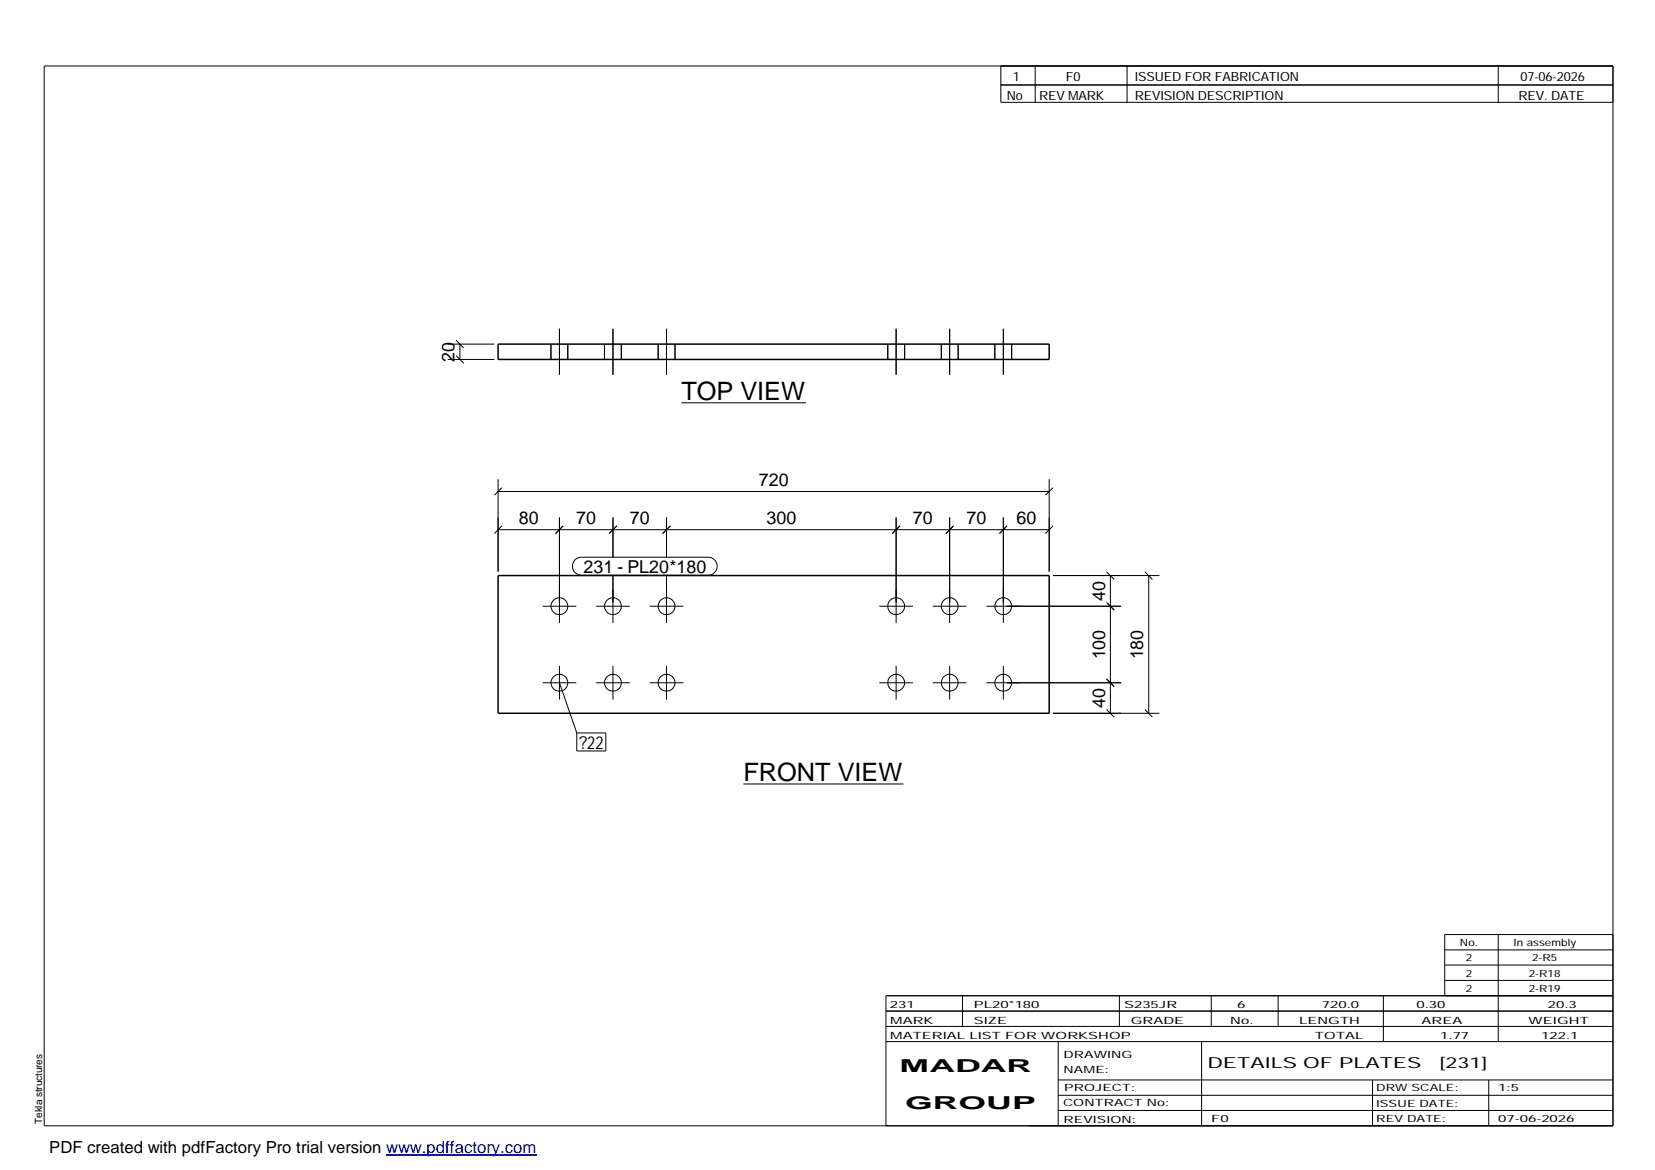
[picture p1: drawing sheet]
<svg xmlns="http://www.w3.org/2000/svg" width="420mm" height="297mm" viewBox="0 0 420 297" stroke-linecap="round" stroke-linejoin="round" font-family="sans-serif">
<g fill="none" stroke="#000" stroke-width=".25">
<path d="M11.2 16.7h398.3v269.1h-398.3zM254.1 16.7v9.3h155.4M262.8 16.7v9.3M286.1 16.7v9.3M380.4 16.7v9.3M254.1 21.6h155.4M113.7 91.3h11.8M113.7 87.4h11.8M115.8 90.3l1.9 1.9M115.8 86.4l1.9 1.9M116.8 87.4v3.9M139.9 87.4v3.9"/>
<path d="M142 83.5v11.7M144.1 87.4v3.9M153.5 87.4v3.9M155.6 83.5v11.7M157.7 87.4v3.9M167.1 87.4v3.9M169.2 83.5v11.7M171.4 87.4v3.9M225.4 87.4v3.9M227.5 83.5v11.7M229.7 87.4v3.9M239 87.4v3.9"/>
<path d="M241.1 83.5v11.7M243.2 87.4v3.9M252.6 87.4v3.9M254.7 83.5v11.7M256.8 87.4v3.9M173 102.3h31.6M126.4 124.8h140M126.4 121.7v23.4M126.4 134.5h140M127.4 123.8l-1.9 1.9M127.4 133.5l-1.9 2M142 131.4v26.8"/>
<path d="M143 133.5l-1.9 2M155.6 131.4v10.1M156.6 133.5l-2 2M169.2 131.4v10.1M170.2 133.5l-2 2M227.5 131.4v26.8M228.5 133.5l-2 2M241.1 131.4v26.8M242.1 133.5l-1.9 2M254.7 131.4v26.8M255.7 133.5l-2 2M266.4 121.7v23.4"/>
<path d="M267.3 123.8l-1.9 1.9M267.3 133.5l-1.9 2M137.8 153.9h8.5M146 142.1l.7-.5 .9-.1h32.2a2.29 2.29 0 0 1 2.3 2.2 2.29 2.29 0 0 1-2.3 2.3h-32.2a2.3 2.3 0 0 1-2.1-1.4 2.3 2.3 0 0 1 .5-2.5zM151.3 153.9h8.6M155.6 146v12.2M164.9 153.9h8.6M169.2 146v12.2M223.2 153.9h8.6M236.8 153.9h8.6M250.4 153.9h34.2M267.3 146.1h27"/>
<path d="M280.9 152.9l2 2M280.9 145.2l2 1.9M281.9 146.1v35M290.7 145.2l1.9 1.9M291.6 146.1v35M137.8 173.3h8.5M142 169.1v8.5M142 173.3l4.4 12.8M151.3 173.3h8.6M155.6 169.1v8.5M164.9 173.3h8.6M169.2 169.1v8.5"/>
<path d="M223.2 173.3h8.6M227.5 169.1v8.5M236.8 173.3h8.6M241.1 169.1v8.5M250.4 173.3h34.2M254.7 169.1v8.5M280.9 172.4l2 1.9M146.4 186.1h7.4v4.6h-7.4zM188.7 199h40.7M267.3 181.1h27M280.9 180.2l2 1.9M290.7 180.2l1.9 1.9"/>
<path d="M380.4 237.3v27.1M409.5 237.3h-42.7v15.5M224.9 256.7h184.6M244.3 252.8v7.8M284.2 252.8v7.8M307.5 252.8v7.8M324.5 252.8v7.8M351.2 252.8v11.6M366.8 241.2h42.7M366.8 245h42.7M366.8 248.9h42.7M409.5 252.8h-184.6v33"/>
<path d="M224.9 264.4h184.6M224.9 260.6h184.6M268.6 264.4v21.4M268.6 274.2h140.9M268.6 278.1h140.9M305.1 264.4v21.4M348.4 274.2v11.6M378 274.2v11.6M268.6 281.9h140.9"/>
<circle cx="142" cy="153.9" r="2.15"/>
<circle cx="155.6" cy="153.9" r="2.15"/>
<circle cx="169.2" cy="153.9" r="2.14"/>
<circle cx="227.5" cy="153.9" r="2.13"/>
<circle cx="241.1" cy="153.9" r="2.14"/>
<circle cx="254.7" cy="153.9" r="2.15"/>
<circle cx="142" cy="173.3" r="2.15"/>
<circle cx="155.6" cy="173.3" r="2.15"/>
<circle cx="169.2" cy="173.4" r="2.14"/>
<circle cx="227.5" cy="173.3" r="2.13"/>
<circle cx="241.1" cy="173.4" r="2.14"/>
<circle cx="254.7" cy="173.3" r="2.15"/>
</g>
<path d="M126.4 87.4h140v3.9h-140zM126.4 146.1h140v35h-140z" fill="none" stroke="#000" stroke-width=".38"/>
<path d="M98 293.3h38.2" fill="none" stroke="#00f" stroke-width=".3"/>
<g font-size="6.4">
<text x="173" y="101.5">TOP VIEW</text>
<text x="188.7" y="198.3">FRONT VIEW</text>
</g>
<g font-size="4.5">
<text x="115.4" y="91.8" transform="rotate(-90 115.4 91.8)">20</text>
<text x="192.6" y="123.3">720</text>
<text x="131.7" y="133.1">80</text>
<text x="146.3" y="133.1">70</text>
<text x="159.9" y="133.1">70</text>
<text x="194.6" y="133.1">300</text>
<text x="231.8" y="133.1">70</text>
<text x="245.4" y="133.1">70</text>
<text x="258" y="133.1">60</text>
<text x="148.2" y="145.4">231 - PL20*180</text>
<text x="280.5" y="152.6" transform="rotate(-90 280.5 152.6)">40</text>
<text x="280.5" y="167.4" transform="rotate(-90 280.5 167.4)">100</text>
<text x="290.2" y="167.4" transform="rotate(-90 290.2 167.4)">180</text>
<text x="280.5" y="179.7" transform="rotate(-90 280.5 179.7)">40</text>
<text x="147" y="190.1">?22</text>
<text x="228.4" y="272.3">MADAR</text>
<text x="229.8" y="281.6">GROUP</text>
</g>
<text font-size="4.2" x="12.5" y="292.7">PDF created with pdfFactory Pro trial version www.pdffactory.com</text>
<g font-size="3.9">
<text x="306.5" y="271.3">DETAILS OF PLATES</text>
<text x="365.4" y="271.3">[231]</text>
</g>
<g font-size="3.2">
<text x="257.1" y="20.5">1</text>
<text x="270.6" y="20.5">F0</text>
<text x="288.1" y="20.5">ISSUED FOR FABRICATION</text>
<text x="386" y="20.5">07-06-2026</text>
<text x="255.6" y="25.5">No</text>
<text x="263.8" y="25.5">REV MARK</text>
<text x="288.1" y="25.5">REVISION DESCRIPTION</text>
<text x="385.5" y="25.5">REV. DATE</text>
</g>
<g font-size="2.5">
<text x="370.6" y="240.2">No.</text>
<text x="372.1" y="244.1">2</text>
<text x="384.3" y="240.2">In assembly</text>
<text x="389" y="244.1">2-R5</text>
<text x="372.1" y="247.9">2</text>
<text x="372.1" y="251.8">2</text>
<text x="388.1" y="247.9">2-R18</text>
<text x="388.1" y="251.8">2-R19</text>
<text x="225.9" y="255.9">231</text>
<text x="247.3" y="255.9">PL20*180</text>
<text x="285.4" y="255.9">S235JR</text>
<text x="314.1" y="255.9">6</text>
<text x="335.6" y="255.9">720.0</text>
<text x="359.6" y="255.9">0.30</text>
<text x="392.9" y="255.9">20.3</text>
<text x="226" y="263.7">MATERIAL LIST FOR WORKSHOP</text>
<text x="226" y="259.9">MARK</text>
<text x="247.2" y="259.9">SIZE</text>
<text x="287.1" y="259.9">GRADE</text>
<text x="312.3" y="259.9">No.</text>
<text x="329.8" y="259.9">LENGTH</text>
<text x="333.8" y="263.7">TOTAL</text>
<text x="360.9" y="259.9">AREA</text>
<text x="365.6" y="263.7">1.77</text>
<text x="388.1" y="259.9">WEIGHT</text>
<text x="391.3" y="263.7">122.1</text>
<text x="270" y="268.5">DRAWING</text>
<text x="270" y="272.5">NAME:</text>
<text x="269.9" y="280.9">CONTRACT No:</text>
<text x="270.2" y="277">PROJECT:</text>
<text x="349.4" y="277.1">DRW SCALE:</text>
<text x="349.4" y="281">ISSUE DATE:</text>
<text x="380.4" y="277.1">1:5</text>
<text x="10.7" y="285.4" transform="rotate(-90 10.7 285.4)">Tekla structures</text>
<text x="270" y="285">REVISION:</text>
<text x="307.5" y="284.8">F0</text>
<text x="349.4" y="284.8">REV DATE:</text>
<text x="380.4" y="284.8">07-06-2026</text>
</g>
</svg>
